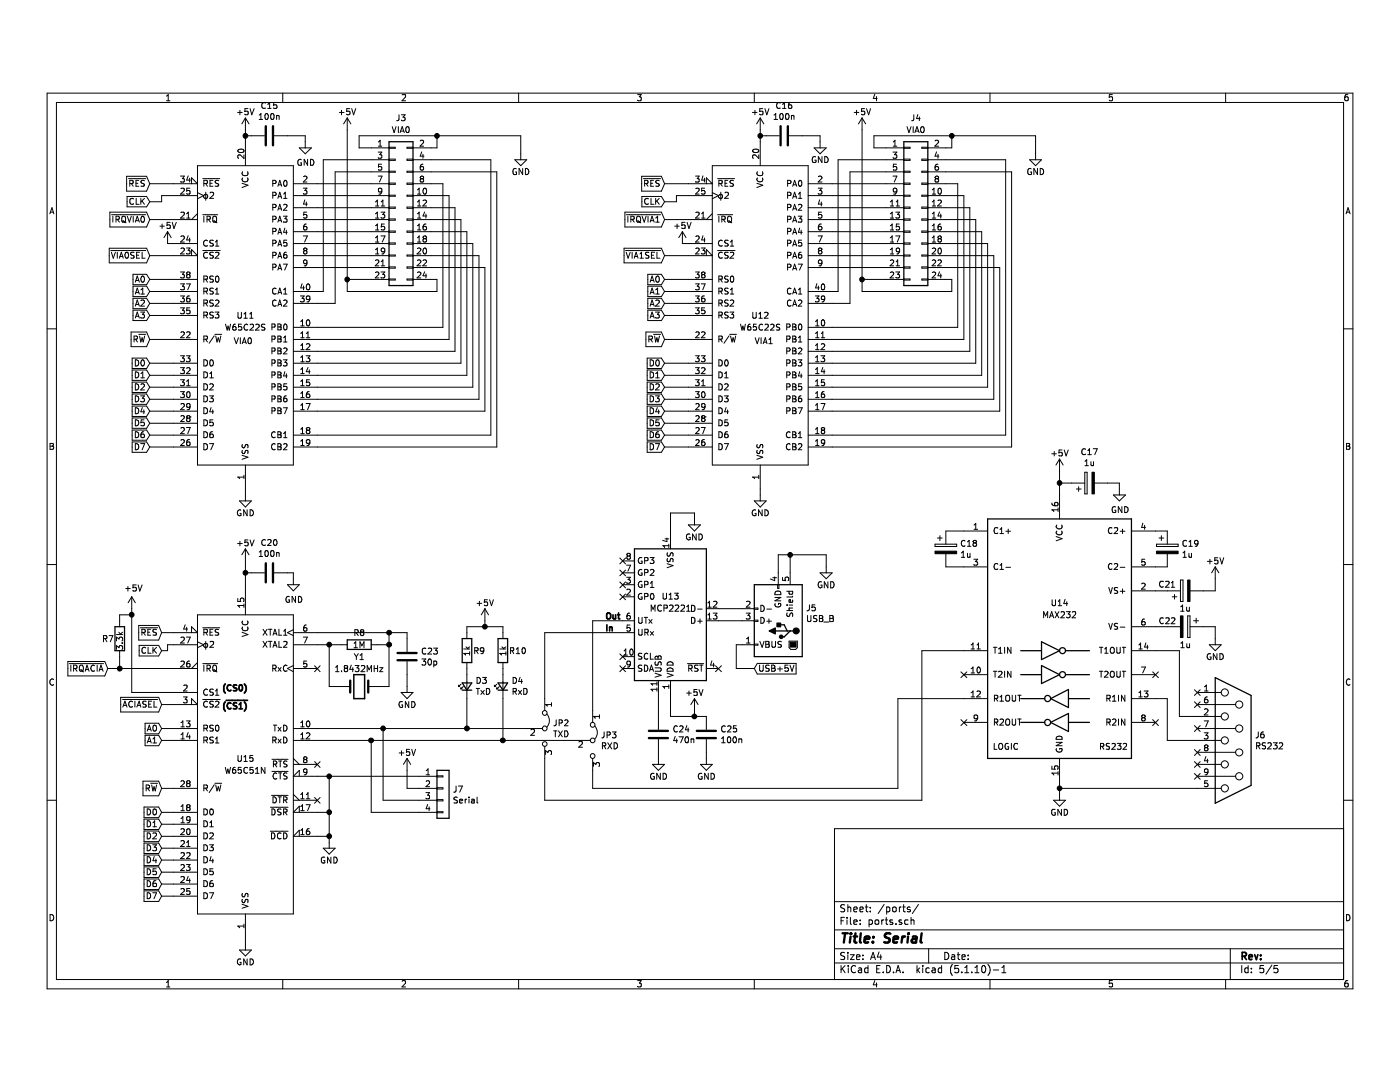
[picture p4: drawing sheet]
EESchema Schematic File Version 4
EELAYER 30 0
EELAYER END
$Descr A4 11693 8268
encoding utf-8
Sheet 5 5
Title "Serial"
Date ""
Rev ""
Comp ""
Comment1 ""
Comment2 ""
Comment3 ""
Comment4 ""
$EndDescr
$Comp
L 65xx:W65C51NxP U15
U 1 1
P 2050 6000
F 0 "U15" H 2050 6050 50  0000 C CNN
F 1 "W65C51N" H 2050 5950 50  0000 C CNN
F 2 "Package_DIP:DIP-28_W15.24mm_Socket_LongPads" H 2050 6150 50  0001 C CNN
F 3 "http://www.westerndesigncenter.com/wdc/documentation/w65c51n.pdf" H 2050 6150 50  0001 C CNN
	1    2050 6000
	1    0    0    -1  
$EndComp
$Comp
L power:GND #PWR?
U 1 1
P 2050 7500
AR Path="/61AAED19" Ref="#PWR?"  Part="1" 
AR Path="/61857D2D/61AAED19" Ref="#PWR?"  Part="1" 
AR Path="/61AA4C7A/61AAED19" Ref="#PWR069"  Part="1" 
F 0 "#PWR069" H 2050 7250 50  0001 C CNN
F 1 "GND" H 2050 7350 50  0000 C CNN
F 2 "" H 2050 7500 50  0001 C CNN
F 3 "" H 2050 7500 50  0001 C CNN
	1    2050 7500
	1    0    0    -1  
$EndComp
Wire Wire Line
	2050 7450 2050 7500
$Comp
L power:+5V #PWR?
U 1 1
P 2050 4300
AR Path="/61AAED20" Ref="#PWR?"  Part="1" 
AR Path="/61857D2D/61AAED20" Ref="#PWR?"  Part="1" 
AR Path="/61AA4C7A/61AAED20" Ref="#PWR055"  Part="1" 
F 0 "#PWR055" H 2050 4150 50  0001 C CNN
F 1 "+5V" H 2050 4450 50  0000 C CNN
F 2 "" H 2050 4300 50  0001 C CNN
F 3 "" H 2050 4300 50  0001 C CNN
	1    2050 4300
	1    0    0    -1  
$EndComp
$Comp
L Device:C C?
U 1 1
P 2250 4400
AR Path="/61AAED26" Ref="C?"  Part="1" 
AR Path="/61857D2D/61AAED26" Ref="C?"  Part="1" 
AR Path="/61AA4C7A/61AAED26" Ref="C20"  Part="1" 
F 0 "C20" V 1998 4400 50  0000 C CNN
F 1 "100n" V 2089 4400 50  0000 C CNN
F 2 "Capacitor_THT:C_Disc_D5.0mm_W2.5mm_P5.00mm" H 2288 4250 50  0001 C CNN
F 3 "~" H 2250 4400 50  0001 C CNN
	1    2250 4400
	0    1    1    0   
$EndComp
$Comp
L power:GND #PWR?
U 1 1
P 2450 4450
AR Path="/61AAED2C" Ref="#PWR?"  Part="1" 
AR Path="/61857D2D/61AAED2C" Ref="#PWR?"  Part="1" 
AR Path="/61AA4C7A/61AAED2C" Ref="#PWR057"  Part="1" 
F 0 "#PWR057" H 2450 4200 50  0001 C CNN
F 1 "GND" H 2455 4277 50  0000 C CNN
F 2 "" H 2450 4450 50  0001 C CNN
F 3 "" H 2450 4450 50  0001 C CNN
	1    2450 4450
	1    0    0    -1  
$EndComp
Wire Wire Line
	2050 4300 2050 4400
Wire Wire Line
	2050 4400 2100 4400
Connection ~ 2050 4400
Wire Wire Line
	2050 4400 2050 4550
Wire Wire Line
	2400 4400 2450 4400
Wire Wire Line
	2450 4400 2450 4450
Text GLabel 1350 6400 0    50   Input ~ 0
D0
Wire Wire Line
	1450 7100 1350 7100
Wire Wire Line
	1450 7000 1350 7000
Wire Wire Line
	1450 6900 1350 6900
Wire Wire Line
	1450 6800 1350 6800
Wire Wire Line
	1450 6700 1350 6700
Wire Wire Line
	1450 6600 1350 6600
Wire Wire Line
	1450 6500 1350 6500
Wire Wire Line
	1450 6400 1350 6400
Text GLabel 1350 7100 0    50   Input ~ 0
D7
Text GLabel 1350 7000 0    50   Input ~ 0
D6
Text GLabel 1350 6900 0    50   Input ~ 0
D5
Text GLabel 1350 6800 0    50   Input ~ 0
D4
Text GLabel 1350 6700 0    50   Input ~ 0
D3
Text GLabel 1350 6600 0    50   Input ~ 0
D2
Text GLabel 1350 6500 0    50   Input ~ 0
D1
Text GLabel 1350 6200 0    50   Input ~ 0
R~W
Wire Wire Line
	1350 6200 1450 6200
Text GLabel 1350 4900 0    50   Input ~ 0
~RES
Wire Wire Line
	1350 4900 1450 4900
Text GLabel 1350 5050 0    50   Input ~ 0
CLK
Text GLabel 900  5200 0    50   Input ~ 0
~IRQACIA
Wire Wire Line
	900  5200 1000 5200
NoConn ~ 2650 6000
NoConn ~ 2650 6300
NoConn ~ 2650 5200
Text GLabel 1350 5700 0    50   Input ~ 0
A0
Text GLabel 1350 5800 0    50   Input ~ 0
A1
Wire Wire Line
	1350 5700 1450 5700
Wire Wire Line
	1350 5800 1450 5800
$Comp
L power:GND #PWR?
U 1 1
P 2750 6650
AR Path="/61AC111C" Ref="#PWR?"  Part="1" 
AR Path="/61857D2D/61AC111C" Ref="#PWR?"  Part="1" 
AR Path="/61AA4C7A/61AC111C" Ref="#PWR068"  Part="1" 
F 0 "#PWR068" H 2750 6400 50  0001 C CNN
F 1 "GND" H 2750 6500 50  0000 C CNN
F 2 "" H 2750 6650 50  0001 C CNN
F 3 "" H 2750 6650 50  0001 C CNN
	1    2750 6650
	1    0    0    -1  
$EndComp
Wire Wire Line
	2650 6400 2750 6400
Wire Wire Line
	2750 6400 2750 6600
Wire Wire Line
	2650 6600 2750 6600
Connection ~ 2750 6600
Wire Wire Line
	2750 6600 2750 6650
Wire Wire Line
	2650 6100 2750 6100
Connection ~ 2750 6400
$Comp
L Device:R R8
U 1 1
P 3000 5000
F 0 "R8" V 2900 5000 50  0000 C CNN
F 1 "1M" V 3000 5000 50  0000 C CNN
F 2 "Resistor_THT:R_Axial_DIN0207_L6.3mm_D2.5mm_P10.16mm_Horizontal" V 2930 5000 50  0001 C CNN
F 3 "~" H 3000 5000 50  0001 C CNN
	1    3000 5000
	0    1    1    0   
$EndComp
$Comp
L Device:Crystal Y1
U 1 1
P 3000 5350
F 0 "Y1" H 3000 5600 50  0000 C CNN
F 1 "1.8432MHz" H 3000 5500 50  0000 C CNN
F 2 "Crystal:Crystal_HC18-U_Vertical" H 3000 5350 50  0001 C CNN
F 3 "~" H 3000 5350 50  0001 C CNN
	1    3000 5350
	1    0    0    -1  
$EndComp
Wire Wire Line
	2750 5350 2850 5350
Wire Wire Line
	2650 5000 2750 5000
Wire Wire Line
	2750 5350 2750 5000
Connection ~ 2750 5000
Wire Wire Line
	2750 5000 2850 5000
Wire Wire Line
	2650 4900 3250 4900
Wire Wire Line
	3150 5350 3250 5350
Wire Wire Line
	3250 5350 3250 5000
Wire Wire Line
	3150 5000 3250 5000
Connection ~ 3250 5000
Wire Wire Line
	3250 5000 3250 4900
Text GLabel 1350 5500 0    50   Input ~ 0
~ACIASEL
Wire Wire Line
	1350 5050 1400 5050
Wire Wire Line
	1400 5050 1400 5000
Wire Wire Line
	1400 5000 1450 5000
$Comp
L power:+5V #PWR?
U 1 1
P 8850 3550
AR Path="/61B567A7" Ref="#PWR?"  Part="1" 
AR Path="/61857D2D/61B567A7" Ref="#PWR?"  Part="1" 
AR Path="/61AA4C7A/61B567A7" Ref="#PWR050"  Part="1" 
F 0 "#PWR050" H 8850 3400 50  0001 C CNN
F 1 "+5V" H 8850 3700 50  0000 C CNN
F 2 "" H 8850 3550 50  0001 C CNN
F 3 "" H 8850 3550 50  0001 C CNN
	1    8850 3550
	1    0    0    -1  
$EndComp
$Comp
L power:GND #PWR?
U 1 1
P 8850 6250
AR Path="/61B573A9" Ref="#PWR?"  Part="1" 
AR Path="/61857D2D/61B573A9" Ref="#PWR?"  Part="1" 
AR Path="/61AA4C7A/61B573A9" Ref="#PWR067"  Part="1" 
F 0 "#PWR067" H 8850 6000 50  0001 C CNN
F 1 "GND" H 8850 6100 50  0000 C CNN
F 2 "" H 8850 6250 50  0001 C CNN
F 3 "" H 8850 6250 50  0001 C CNN
	1    8850 6250
	1    0    0    -1  
$EndComp
$Comp
L Device:CP C17
U 1 1
P 9100 3650
F 0 "C17" V 9355 3650 50  0000 C CNN
F 1 "1u" V 9264 3650 50  0000 C CNN
F 2 "Capacitor_THT:CP_Radial_D5.0mm_P2.00mm" H 9138 3500 50  0001 C CNN
F 3 "~" H 9100 3650 50  0001 C CNN
	1    9100 3650
	0    -1   -1   0   
$EndComp
$Comp
L power:GND #PWR?
U 1 1
P 9350 3700
AR Path="/61B583BF" Ref="#PWR?"  Part="1" 
AR Path="/61857D2D/61B583BF" Ref="#PWR?"  Part="1" 
AR Path="/61AA4C7A/61B583BF" Ref="#PWR051"  Part="1" 
F 0 "#PWR051" H 9350 3450 50  0001 C CNN
F 1 "GND" H 9355 3527 50  0000 C CNN
F 2 "" H 9350 3700 50  0001 C CNN
F 3 "" H 9350 3700 50  0001 C CNN
	1    9350 3700
	1    0    0    -1  
$EndComp
Wire Wire Line
	8850 3550 8850 3650
Wire Wire Line
	8850 3650 8950 3650
Connection ~ 8850 3650
Wire Wire Line
	8850 3650 8850 3750
Wire Wire Line
	9250 3650 9350 3650
Wire Wire Line
	9350 3650 9350 3700
$Comp
L Device:CP C18
U 1 1
P 7900 4200
F 0 "C18" H 8018 4246 50  0000 L CNN
F 1 "1u" H 8018 4155 50  0000 L CNN
F 2 "Capacitor_THT:CP_Radial_D5.0mm_P2.00mm" H 7938 4050 50  0001 C CNN
F 3 "~" H 7900 4200 50  0001 C CNN
	1    7900 4200
	1    0    0    -1  
$EndComp
$Comp
L Device:CP C19
U 1 1
P 9750 4200
F 0 "C19" H 9868 4246 50  0000 L CNN
F 1 "1u" H 9868 4155 50  0000 L CNN
F 2 "Capacitor_THT:CP_Radial_D5.0mm_P2.00mm" H 9788 4050 50  0001 C CNN
F 3 "~" H 9750 4200 50  0001 C CNN
	1    9750 4200
	1    0    0    -1  
$EndComp
Wire Wire Line
	7900 4350 8050 4350
Wire Wire Line
	9650 4050 9750 4050
Wire Wire Line
	9750 4350 9650 4350
$Comp
L Device:CP C22
U 1 1
P 9900 4850
F 0 "C22" V 9850 4700 50  0000 C CNN
F 1 "1u" V 10050 4850 50  0000 C CNN
F 2 "Capacitor_THT:CP_Radial_D5.0mm_P2.00mm" H 9938 4700 50  0001 C CNN
F 3 "~" H 9900 4850 50  0001 C CNN
	1    9900 4850
	0    1    1    0   
$EndComp
$Comp
L Device:CP C21
U 1 1
P 9900 4550
F 0 "C21" V 9950 4700 50  0000 C CNN
F 1 "1u" V 9750 4550 50  0000 C CNN
F 2 "Capacitor_THT:CP_Radial_D5.0mm_P2.00mm" H 9938 4400 50  0001 C CNN
F 3 "~" H 9900 4550 50  0001 C CNN
	1    9900 4550
	0    -1   -1   0   
$EndComp
Wire Wire Line
	9650 4550 9750 4550
Wire Wire Line
	9750 4850 9650 4850
$Comp
L power:GND #PWR?
U 1 1
P 10150 4950
AR Path="/61B68CAA" Ref="#PWR?"  Part="1" 
AR Path="/61857D2D/61B68CAA" Ref="#PWR?"  Part="1" 
AR Path="/61AA4C7A/61B68CAA" Ref="#PWR061"  Part="1" 
F 0 "#PWR061" H 10150 4700 50  0001 C CNN
F 1 "GND" H 10150 4800 50  0000 C CNN
F 2 "" H 10150 4950 50  0001 C CNN
F 3 "" H 10150 4950 50  0001 C CNN
	1    10150 4950
	1    0    0    -1  
$EndComp
Wire Wire Line
	10050 4850 10150 4850
Wire Wire Line
	10150 4850 10150 4950
$Comp
L power:+5V #PWR?
U 1 1
P 10150 4450
AR Path="/61B6A6EA" Ref="#PWR?"  Part="1" 
AR Path="/61857D2D/61B6A6EA" Ref="#PWR?"  Part="1" 
AR Path="/61AA4C7A/61B6A6EA" Ref="#PWR058"  Part="1" 
F 0 "#PWR058" H 10150 4300 50  0001 C CNN
F 1 "+5V" H 10150 4600 50  0000 C CNN
F 2 "" H 10150 4450 50  0001 C CNN
F 3 "" H 10150 4450 50  0001 C CNN
	1    10150 4450
	1    0    0    -1  
$EndComp
Wire Wire Line
	10050 4550 10150 4550
Wire Wire Line
	10150 4550 10150 4450
NoConn ~ 8050 5250
NoConn ~ 9650 5650
NoConn ~ 8050 5650
Wire Wire Line
	7900 4050 8050 4050
$Comp
L Connector:DB9_Female J6
U 1 1
P 10300 5800
F 0 "J6" H 10480 5846 50  0000 L CNN
F 1 "RS232" H 10480 5755 50  0000 L CNN
F 2 "Connector_Dsub:DSUB-9_Female_Horizontal_P2.77x2.84mm_EdgePinOffset7.70mm_Housed_MountingHolesOffset9.12mm" H 10300 5800 50  0001 C CNN
F 3 " ~" H 10300 5800 50  0001 C CNN
	1    10300 5800
	1    0    0    -1  
$EndComp
NoConn ~ 10000 5400
NoConn ~ 10000 5500
NoConn ~ 10000 5700
NoConn ~ 10000 5900
NoConn ~ 10000 6000
NoConn ~ 10000 6100
NoConn ~ 9650 5250
Wire Wire Line
	1350 5500 1450 5500
$Comp
L 65xx:W65C22SxP U11
U 1 1
P 2050 2250
F 0 "U11" H 2050 2250 50  0000 C CNN
F 1 "W65C22S" H 2050 2150 50  0000 C CNN
F 2 "Package_DIP:DIP-40_W15.24mm_Socket_LongPads" H 2050 2400 50  0001 C CNN
F 3 "http://www.westerndesigncenter.com/wdc/documentation/w65c22.pdf" H 2050 2400 50  0001 C CNN
	1    2050 2250
	1    0    0    -1  
$EndComp
$Comp
L Device:C C23
U 1 1
P 3400 5100
F 0 "C23" H 3515 5146 50  0000 L CNN
F 1 "30p" H 3515 5055 50  0000 L CNN
F 2 "Capacitor_THT:C_Disc_D5.0mm_W2.5mm_P5.00mm" H 3438 4950 50  0001 C CNN
F 3 "~" H 3400 5100 50  0001 C CNN
	1    3400 5100
	1    0    0    -1  
$EndComp
$Comp
L power:GND #PWR?
U 1 1
P 3400 5350
AR Path="/614C7A29" Ref="#PWR?"  Part="1" 
AR Path="/61857D2D/614C7A29" Ref="#PWR?"  Part="1" 
AR Path="/61AA4C7A/614C7A29" Ref="#PWR062"  Part="1" 
F 0 "#PWR062" H 3400 5100 50  0001 C CNN
F 1 "GND" H 3400 5200 50  0000 C CNN
F 2 "" H 3400 5350 50  0001 C CNN
F 3 "" H 3400 5350 50  0001 C CNN
	1    3400 5350
	1    0    0    -1  
$EndComp
Wire Wire Line
	3400 5250 3400 5350
$Comp
L power:GND #PWR?
U 1 1
P 2050 3750
AR Path="/614E0DAF" Ref="#PWR?"  Part="1" 
AR Path="/61857D2D/614E0DAF" Ref="#PWR?"  Part="1" 
AR Path="/61AA4C7A/614E0DAF" Ref="#PWR052"  Part="1" 
F 0 "#PWR052" H 2050 3500 50  0001 C CNN
F 1 "GND" H 2050 3600 50  0000 C CNN
F 2 "" H 2050 3750 50  0001 C CNN
F 3 "" H 2050 3750 50  0001 C CNN
	1    2050 3750
	1    0    0    -1  
$EndComp
Wire Wire Line
	2050 3700 2050 3750
$Comp
L power:+5V #PWR?
U 1 1
P 2050 700
AR Path="/614F50AA" Ref="#PWR?"  Part="1" 
AR Path="/61857D2D/614F50AA" Ref="#PWR?"  Part="1" 
AR Path="/61AA4C7A/614F50AA" Ref="#PWR040"  Part="1" 
F 0 "#PWR040" H 2050 550 50  0001 C CNN
F 1 "+5V" H 2050 850 50  0000 C CNN
F 2 "" H 2050 700 50  0001 C CNN
F 3 "" H 2050 700 50  0001 C CNN
	1    2050 700 
	1    0    0    -1  
$EndComp
$Comp
L Device:C C?
U 1 1
P 2250 750
AR Path="/614F53C2" Ref="C?"  Part="1" 
AR Path="/61857D2D/614F53C2" Ref="C?"  Part="1" 
AR Path="/61AA4C7A/614F53C2" Ref="C15"  Part="1" 
F 0 "C15" V 1998 750 50  0000 C CNN
F 1 "100n" V 2089 750 50  0000 C CNN
F 2 "Capacitor_THT:C_Disc_D5.0mm_W2.5mm_P5.00mm" H 2288 600 50  0001 C CNN
F 3 "~" H 2250 750 50  0001 C CNN
	1    2250 750 
	0    1    1    0   
$EndComp
$Comp
L power:GND #PWR?
U 1 1
P 2550 800
AR Path="/614F53CC" Ref="#PWR?"  Part="1" 
AR Path="/61857D2D/614F53CC" Ref="#PWR?"  Part="1" 
AR Path="/61AA4C7A/614F53CC" Ref="#PWR044"  Part="1" 
F 0 "#PWR044" H 2550 550 50  0001 C CNN
F 1 "GND" H 2555 627 50  0000 C CNN
F 2 "" H 2550 800 50  0001 C CNN
F 3 "" H 2550 800 50  0001 C CNN
	1    2550 800 
	1    0    0    -1  
$EndComp
Wire Wire Line
	2050 700  2050 750 
Wire Wire Line
	2400 750  2550 750 
Wire Wire Line
	2550 750  2550 800 
Wire Wire Line
	2050 750  2100 750 
Connection ~ 2050 750 
Wire Wire Line
	2050 750  2050 800 
Text GLabel 1250 1150 0    50   Input ~ 0
~RES
Text GLabel 1250 1300 0    50   Input ~ 0
CLK
Text GLabel 1250 1450 0    50   Input ~ 0
~IRQVIA0
Text GLabel 1250 1750 0    50   Input ~ 0
~VIA0SEL
Wire Wire Line
	1250 1150 1450 1150
Wire Wire Line
	1250 1450 1450 1450
$Comp
L power:+5V #PWR?
U 1 1
P 1400 1650
AR Path="/6157E6C2" Ref="#PWR?"  Part="1" 
AR Path="/61857D2D/6157E6C2" Ref="#PWR?"  Part="1" 
AR Path="/61AA4C7A/6157E6C2" Ref="#PWR048"  Part="1" 
F 0 "#PWR048" H 1400 1500 50  0001 C CNN
F 1 "+5V" H 1400 1800 50  0000 C CNN
F 2 "" H 1400 1650 50  0001 C CNN
F 3 "" H 1400 1650 50  0001 C CNN
	1    1400 1650
	1    0    0    -1  
$EndComp
Wire Wire Line
	1400 1650 1450 1650
Wire Wire Line
	1250 1750 1450 1750
Text GLabel 1250 1950 0    50   Input ~ 0
A0
Text GLabel 1250 2050 0    50   Input ~ 0
A1
Text GLabel 1250 2150 0    50   Input ~ 0
A2
Text GLabel 1250 2250 0    50   Input ~ 0
A3
Wire Wire Line
	1250 1950 1450 1950
Wire Wire Line
	1250 2050 1450 2050
Wire Wire Line
	1250 2150 1450 2150
Wire Wire Line
	1250 2250 1450 2250
Text GLabel 1250 2450 0    50   Input ~ 0
R~W
Wire Wire Line
	1250 2450 1450 2450
Text GLabel 1250 2650 0    50   Input ~ 0
D0
Text GLabel 1250 2750 0    50   Input ~ 0
D1
Text GLabel 1250 2850 0    50   Input ~ 0
D2
Text GLabel 1250 2950 0    50   Input ~ 0
D3
Text GLabel 1250 3050 0    50   Input ~ 0
D4
Text GLabel 1250 3150 0    50   Input ~ 0
D5
Text GLabel 1250 3250 0    50   Input ~ 0
D6
Text GLabel 1250 3350 0    50   Input ~ 0
D7
Wire Wire Line
	1250 2650 1450 2650
Wire Wire Line
	1250 2750 1450 2750
Wire Wire Line
	1250 2850 1450 2850
Wire Wire Line
	1250 2950 1450 2950
Wire Wire Line
	1250 3050 1450 3050
Wire Wire Line
	1250 3150 1450 3150
Wire Wire Line
	1250 3250 1450 3250
Wire Wire Line
	1250 3350 1450 3350
Wire Wire Line
	1250 1300 1350 1300
Wire Wire Line
	1350 1300 1350 1250
Wire Wire Line
	1350 1250 1450 1250
$Comp
L power:GND #PWR?
U 1 1
P 6350 3750
AR Path="/6162A616" Ref="#PWR?"  Part="1" 
AR Path="/61857D2D/6162A616" Ref="#PWR?"  Part="1" 
AR Path="/61AA4C7A/6162A616" Ref="#PWR053"  Part="1" 
F 0 "#PWR053" H 6350 3500 50  0001 C CNN
F 1 "GND" H 6350 3600 50  0000 C CNN
F 2 "" H 6350 3750 50  0001 C CNN
F 3 "" H 6350 3750 50  0001 C CNN
	1    6350 3750
	1    0    0    -1  
$EndComp
Wire Wire Line
	6350 3700 6350 3750
$Comp
L power:+5V #PWR?
U 1 1
P 6350 700
AR Path="/6162A621" Ref="#PWR?"  Part="1" 
AR Path="/61857D2D/6162A621" Ref="#PWR?"  Part="1" 
AR Path="/61AA4C7A/6162A621" Ref="#PWR042"  Part="1" 
F 0 "#PWR042" H 6350 550 50  0001 C CNN
F 1 "+5V" H 6350 850 50  0000 C CNN
F 2 "" H 6350 700 50  0001 C CNN
F 3 "" H 6350 700 50  0001 C CNN
	1    6350 700 
	1    0    0    -1  
$EndComp
$Comp
L Device:C C?
U 1 1
P 6550 750
AR Path="/6162A62B" Ref="C?"  Part="1" 
AR Path="/61857D2D/6162A62B" Ref="C?"  Part="1" 
AR Path="/61AA4C7A/6162A62B" Ref="C16"  Part="1" 
F 0 "C16" V 6298 750 50  0000 C CNN
F 1 "100n" V 6389 750 50  0000 C CNN
F 2 "Capacitor_THT:C_Disc_D5.0mm_W2.5mm_P5.00mm" H 6588 600 50  0001 C CNN
F 3 "~" H 6550 750 50  0001 C CNN
	1    6550 750 
	0    1    1    0   
$EndComp
$Comp
L power:GND #PWR?
U 1 1
P 6850 800
AR Path="/6162A635" Ref="#PWR?"  Part="1" 
AR Path="/61857D2D/6162A635" Ref="#PWR?"  Part="1" 
AR Path="/61AA4C7A/6162A635" Ref="#PWR045"  Part="1" 
F 0 "#PWR045" H 6850 550 50  0001 C CNN
F 1 "GND" H 6850 650 50  0000 C CNN
F 2 "" H 6850 800 50  0001 C CNN
F 3 "" H 6850 800 50  0001 C CNN
	1    6850 800 
	1    0    0    -1  
$EndComp
Wire Wire Line
	6350 700  6350 750 
Wire Wire Line
	6350 750  6400 750 
Connection ~ 6350 750 
Wire Wire Line
	6350 750  6350 800 
Text GLabel 5550 1150 0    50   Input ~ 0
~RES
Text GLabel 5550 1300 0    50   Input ~ 0
CLK
Text GLabel 5550 1450 0    50   Input ~ 0
~IRQVIA1
Text GLabel 5550 1750 0    50   Input ~ 0
~VIA1SEL
Wire Wire Line
	5550 1150 5750 1150
Wire Wire Line
	5550 1450 5750 1450
$Comp
L power:+5V #PWR?
U 1 1
P 5700 1650
AR Path="/6162A65E" Ref="#PWR?"  Part="1" 
AR Path="/61857D2D/6162A65E" Ref="#PWR?"  Part="1" 
AR Path="/61AA4C7A/6162A65E" Ref="#PWR049"  Part="1" 
F 0 "#PWR049" H 5700 1500 50  0001 C CNN
F 1 "+5V" H 5700 1800 50  0000 C CNN
F 2 "" H 5700 1650 50  0001 C CNN
F 3 "" H 5700 1650 50  0001 C CNN
	1    5700 1650
	1    0    0    -1  
$EndComp
Wire Wire Line
	5700 1650 5750 1650
Wire Wire Line
	5550 1750 5750 1750
Text GLabel 5550 1950 0    50   Input ~ 0
A0
Text GLabel 5550 2050 0    50   Input ~ 0
A1
Text GLabel 5550 2150 0    50   Input ~ 0
A2
Text GLabel 5550 2250 0    50   Input ~ 0
A3
Wire Wire Line
	5550 1950 5750 1950
Wire Wire Line
	5550 2050 5750 2050
Wire Wire Line
	5550 2150 5750 2150
Wire Wire Line
	5550 2250 5750 2250
Text GLabel 5550 2450 0    50   Input ~ 0
R~W
Wire Wire Line
	5550 2450 5750 2450
Text GLabel 5550 2650 0    50   Input ~ 0
D0
Text GLabel 5550 2750 0    50   Input ~ 0
D1
Text GLabel 5550 2850 0    50   Input ~ 0
D2
Text GLabel 5550 2950 0    50   Input ~ 0
D3
Text GLabel 5550 3050 0    50   Input ~ 0
D4
Text GLabel 5550 3150 0    50   Input ~ 0
D5
Text GLabel 5550 3250 0    50   Input ~ 0
D6
Text GLabel 5550 3350 0    50   Input ~ 0
D7
Wire Wire Line
	5550 2650 5750 2650
Wire Wire Line
	5550 2750 5750 2750
Wire Wire Line
	5550 2850 5750 2850
Wire Wire Line
	5550 2950 5750 2950
Wire Wire Line
	5550 3050 5750 3050
Wire Wire Line
	5550 3150 5750 3150
Wire Wire Line
	5550 3250 5750 3250
Wire Wire Line
	5550 3350 5750 3350
Wire Wire Line
	5550 1300 5650 1300
Wire Wire Line
	5650 1300 5650 1250
Wire Wire Line
	5650 1250 5750 1250
Wire Wire Line
	2650 2050 2700 2050
Wire Wire Line
	2650 2150 2800 2150
$Comp
L power:+5V #PWR?
U 1 1
P 2900 700
AR Path="/615543DD" Ref="#PWR?"  Part="1" 
AR Path="/61857D2D/615543DD" Ref="#PWR?"  Part="1" 
AR Path="/61AA4C7A/615543DD" Ref="#PWR041"  Part="1" 
F 0 "#PWR041" H 2900 550 50  0001 C CNN
F 1 "+5V" H 2900 850 50  0000 C CNN
F 2 "" H 2900 700 50  0001 C CNN
F 3 "" H 2900 700 50  0001 C CNN
	1    2900 700 
	1    0    0    -1  
$EndComp
$Comp
L power:GND #PWR?
U 1 1
P 4350 900
AR Path="/615780D1" Ref="#PWR?"  Part="1" 
AR Path="/61857D2D/615780D1" Ref="#PWR?"  Part="1" 
AR Path="/61AA4C7A/615780D1" Ref="#PWR046"  Part="1" 
F 0 "#PWR046" H 4350 650 50  0001 C CNN
F 1 "GND" H 4350 750 50  0000 C CNN
F 2 "" H 4350 900 50  0001 C CNN
F 3 "" H 4350 900 50  0001 C CNN
	1    4350 900 
	1    0    0    -1  
$EndComp
Wire Wire Line
	3100 850  3000 850 
Wire Wire Line
	2900 1950 3100 1950
Text Notes 1950 2500 0    50   ~ 0
VIA0
Text Notes 6300 2500 0    50   ~ 0
VIA1
$Comp
L Device:R R?
U 1 1
P 4200 5050
AR Path="/61821EFC" Ref="R?"  Part="1" 
AR Path="/6187B23D/61821EFC" Ref="R?"  Part="1" 
AR Path="/61AA4C7A/61821EFC" Ref="R10"  Part="1" 
F 0 "R10" H 4250 5050 50  0000 L CNN
F 1 "1k" V 4200 5000 50  0000 L CNN
F 2 "Resistor_THT:R_Axial_DIN0207_L6.3mm_D2.5mm_P10.16mm_Horizontal" V 4130 5050 50  0001 C CNN
F 3 "~" H 4200 5050 50  0001 C CNN
	1    4200 5050
	1    0    0    -1  
$EndComp
$Comp
L Device:LED_Small D4
U 1 1
P 4200 5350
F 0 "D4" V 4246 5280 50  0000 R CNN
F 1 "RxD" V 4155 5280 50  0000 R CNN
F 2 "LED_THT:LED_D5.0mm" V 4200 5350 50  0001 C CNN
F 3 "~" V 4200 5350 50  0001 C CNN
	1    4200 5350
	0    -1   -1   0   
$EndComp
$Comp
L Device:LED_Small D3
U 1 1
P 3900 5350
F 0 "D3" V 3946 5280 50  0000 R CNN
F 1 "TxD" V 3855 5280 50  0000 R CNN
F 2 "LED_THT:LED_D5.0mm" V 3900 5350 50  0001 C CNN
F 3 "~" V 3900 5350 50  0001 C CNN
	1    3900 5350
	0    -1   -1   0   
$EndComp
$Comp
L Interface_UART:MAX232 U14
U 1 1
P 8850 4950
F 0 "U14" H 8850 5250 50  0000 C CNN
F 1 "MAX232" H 8850 5150 50  0000 C CNN
F 2 "Package_DIP:DIP-16_W7.62mm_Socket_LongPads" H 8900 3900 50  0001 L CNN
F 3 "http://www.ti.com/lit/ds/symlink/max232.pdf" H 8850 5050 50  0001 C CNN
	1    8850 4950
	1    0    0    -1  
$EndComp
Wire Wire Line
	8850 6150 8850 6200
Wire Wire Line
	8850 6200 10000 6200
Connection ~ 8850 6200
Wire Wire Line
	8850 6200 8850 6250
Wire Wire Line
	9650 5450 9750 5450
Wire Wire Line
	9750 5450 9750 5800
Wire Wire Line
	9750 5800 10000 5800
Wire Wire Line
	9650 5050 9850 5050
Wire Wire Line
	9850 5050 9850 5600
Wire Wire Line
	9850 5600 10000 5600
Wire Wire Line
	3250 4900 3400 4900
Wire Wire Line
	3400 4900 3400 4950
Connection ~ 3250 4900
$Comp
L Device:R R?
U 1 1
P 3900 5050
AR Path="/61A118D5" Ref="R?"  Part="1" 
AR Path="/6187B23D/61A118D5" Ref="R?"  Part="1" 
AR Path="/61AA4C7A/61A118D5" Ref="R9"  Part="1" 
F 0 "R9" H 3950 5050 50  0000 L CNN
F 1 "1k" V 3900 5000 50  0000 L CNN
F 2 "Resistor_THT:R_Axial_DIN0207_L6.3mm_D2.5mm_P10.16mm_Horizontal" V 3830 5050 50  0001 C CNN
F 3 "~" H 3900 5050 50  0001 C CNN
	1    3900 5050
	1    0    0    -1  
$EndComp
$Comp
L power:+5V #PWR?
U 1 1
P 4050 4800
AR Path="/61A50DE1" Ref="#PWR?"  Part="1" 
AR Path="/61857D2D/61A50DE1" Ref="#PWR?"  Part="1" 
AR Path="/61AA4C7A/61A50DE1" Ref="#PWR060"  Part="1" 
F 0 "#PWR060" H 4050 4650 50  0001 C CNN
F 1 "+5V" H 4050 4950 50  0000 C CNN
F 2 "" H 4050 4800 50  0001 C CNN
F 3 "" H 4050 4800 50  0001 C CNN
	1    4050 4800
	1    0    0    -1  
$EndComp
Wire Wire Line
	3900 5200 3900 5250
Wire Wire Line
	4200 5200 4200 5250
$Comp
L 65xx:W65C22SxP U12
U 1 1
P 6350 2250
F 0 "U12" H 6350 2250 50  0000 C CNN
F 1 "W65C22S" H 6350 2150 50  0000 C CNN
F 2 "Package_DIP:DIP-40_W15.24mm_Socket_LongPads" H 6350 2400 50  0001 C CNN
F 3 "http://www.westerndesigncenter.com/wdc/documentation/w65c22.pdf" H 6350 2400 50  0001 C CNN
	1    6350 2250
	1    0    0    -1  
$EndComp
Wire Wire Line
	6700 750  6850 750 
Wire Wire Line
	6850 750  6850 800 
Wire Wire Line
	3000 850  3000 750 
Wire Wire Line
	3650 750  3650 850 
Wire Wire Line
	2650 2350 3700 2350
Wire Wire Line
	3700 2350 3700 1150
Wire Wire Line
	3750 1250 3750 2450
Wire Wire Line
	3750 2450 2650 2450
Wire Wire Line
	2650 2550 3800 2550
Wire Wire Line
	3800 2550 3800 1350
Wire Wire Line
	3850 1450 3850 2650
Wire Wire Line
	3850 2650 2650 2650
Wire Wire Line
	2650 2750 3900 2750
Wire Wire Line
	3900 2750 3900 1550
Wire Wire Line
	3950 1650 3950 2850
Wire Wire Line
	3950 2850 2650 2850
Wire Wire Line
	2650 2950 4000 2950
Wire Wire Line
	4000 2950 4000 1750
Wire Wire Line
	4050 1850 4050 3050
Wire Wire Line
	4050 3050 2650 3050
Wire Wire Line
	2650 3250 4100 3250
Wire Wire Line
	4150 3350 2650 3350
Wire Wire Line
	2900 1950 2900 2050
Wire Wire Line
	3650 2050 3650 1950
$Comp
L power:+5V #PWR?
U 1 1
P 7200 700
AR Path="/61F7EE4D" Ref="#PWR?"  Part="1" 
AR Path="/61857D2D/61F7EE4D" Ref="#PWR?"  Part="1" 
AR Path="/61AA4C7A/61F7EE4D" Ref="#PWR043"  Part="1" 
F 0 "#PWR043" H 7200 550 50  0001 C CNN
F 1 "+5V" H 7200 850 50  0000 C CNN
F 2 "" H 7200 700 50  0001 C CNN
F 3 "" H 7200 700 50  0001 C CNN
	1    7200 700 
	1    0    0    -1  
$EndComp
Wire Wire Line
	7200 1950 7400 1950
Wire Wire Line
	6950 1850 7400 1850
Wire Wire Line
	6950 1750 7400 1750
Wire Wire Line
	6950 1650 7400 1650
Wire Wire Line
	6950 1550 7400 1550
Wire Wire Line
	6950 1450 7400 1450
Wire Wire Line
	6950 1350 7400 1350
Wire Wire Line
	6950 1250 7400 1250
Wire Wire Line
	6950 1150 7400 1150
$Comp
L Connector_Generic:Conn_02x12_Odd_Even J4
U 1 1
P 7600 1350
F 0 "J4" H 7650 2100 50  0000 C CNN
F 1 "VIA0" H 7650 2000 50  0000 C CNN
F 2 "Connector_PinSocket_2.54mm:PinSocket_2x12_P2.54mm_Vertical" H 7600 1350 50  0001 C CNN
F 3 "~" H 7600 1350 50  0001 C CNN
	1    7600 1350
	1    0    0    -1  
$EndComp
Wire Wire Line
	6950 2350 8000 2350
Wire Wire Line
	8000 2350 8000 1150
Wire Wire Line
	8000 1150 7900 1150
Wire Wire Line
	7900 1250 8050 1250
Wire Wire Line
	8050 1250 8050 2450
Wire Wire Line
	8050 2450 6950 2450
Wire Wire Line
	6950 2550 8100 2550
Wire Wire Line
	8100 2550 8100 1350
Wire Wire Line
	8100 1350 7900 1350
Wire Wire Line
	7900 1450 8150 1450
Wire Wire Line
	8150 1450 8150 2650
Wire Wire Line
	8150 2650 6950 2650
Wire Wire Line
	6950 2750 8200 2750
Wire Wire Line
	8200 2750 8200 1550
Wire Wire Line
	8200 1550 7900 1550
Wire Wire Line
	7900 1650 8250 1650
Wire Wire Line
	8250 1650 8250 2850
Wire Wire Line
	8250 2850 6950 2850
Wire Wire Line
	6950 2950 8300 2950
Wire Wire Line
	8300 2950 8300 1750
Wire Wire Line
	8300 1750 7900 1750
Wire Wire Line
	7900 1850 8350 1850
Wire Wire Line
	8350 1850 8350 3050
Wire Wire Line
	8350 3050 6950 3050
Wire Wire Line
	6950 3250 8400 3250
Wire Wire Line
	8450 3350 6950 3350
Wire Wire Line
	7200 1950 7200 2050
Wire Wire Line
	7200 2050 7950 2050
Wire Wire Line
	7950 2050 7950 1950
Wire Wire Line
	7950 1950 7900 1950
Text Notes 1850 5400 0    50   ~ 10
(CS0)
Text Notes 1850 5550 0    50   ~ 10
(~CS1)
$Comp
L Interface_USB:MCP2221AxP U13
U 1 1
P 5600 4700
F 0 "U13" H 5600 4600 50  0000 C CNN
F 1 "MCP2221" H 5600 4700 50  0000 C CNN
F 2 "Package_DIP:DIP-14_W7.62mm_Socket_LongPads" H 5600 5700 50  0001 C CNN
F 3 "http://ww1.microchip.com/downloads/en/DeviceDoc/20005565B.pdf" H 5600 5400 50  0001 C CNN
	1    5600 4700
	-1   0    0    1   
$EndComp
$Comp
L Connector:USB_B J5
U 1 1
P 6500 4800
F 0 "J5" H 6270 4697 50  0000 R CNN
F 1 "USB_B" H 6270 4788 50  0000 R CNN
F 2 "Connector_USB:USB_B_Lumberg_2411_02_Horizontal" H 6650 4750 50  0001 C CNN
F 3 " ~" H 6650 4750 50  0001 C CNN
	1    6500 4800
	-1   0    0    1   
$EndComp
Wire Wire Line
	6000 4700 6200 4700
Wire Wire Line
	6000 4800 6200 4800
Text GLabel 6300 5200 2    50   Input ~ 0
USB+5V
Wire Wire Line
	6300 5200 6150 5200
Wire Wire Line
	6150 5200 6150 5000
Wire Wire Line
	6150 5000 6200 5000
$Comp
L power:GND #PWR?
U 1 1
P 6900 4350
AR Path="/61655379" Ref="#PWR?"  Part="1" 
AR Path="/61857D2D/61655379" Ref="#PWR?"  Part="1" 
AR Path="/61AA4C7A/61655379" Ref="#PWR056"  Part="1" 
F 0 "#PWR056" H 6900 4100 50  0001 C CNN
F 1 "GND" H 6900 4200 50  0000 C CNN
F 2 "" H 6900 4350 50  0001 C CNN
F 3 "" H 6900 4350 50  0001 C CNN
	1    6900 4350
	1    0    0    -1  
$EndComp
Wire Wire Line
	6500 4400 6500 4250
Wire Wire Line
	6500 4250 6600 4250
Wire Wire Line
	6900 4250 6900 4350
Wire Wire Line
	6600 4400 6600 4250
Connection ~ 6600 4250
Wire Wire Line
	6600 4250 6900 4250
NoConn ~ 5200 4300
NoConn ~ 5200 4400
NoConn ~ 5200 4500
NoConn ~ 5200 4600
$Comp
L power:GND #PWR?
U 1 1
P 5800 3950
AR Path="/61717494" Ref="#PWR?"  Part="1" 
AR Path="/61857D2D/61717494" Ref="#PWR?"  Part="1" 
AR Path="/61AA4C7A/61717494" Ref="#PWR054"  Part="1" 
F 0 "#PWR054" H 5800 3700 50  0001 C CNN
F 1 "GND" H 5800 3800 50  0000 C CNN
F 2 "" H 5800 3950 50  0001 C CNN
F 3 "" H 5800 3950 50  0001 C CNN
	1    5800 3950
	1    0    0    -1  
$EndComp
Wire Wire Line
	5600 4100 5600 3900
Wire Wire Line
	5600 3900 5800 3900
Wire Wire Line
	5800 3900 5800 3950
$Comp
L power:+5V #PWR?
U 1 1
P 5800 5550
AR Path="/6173143C" Ref="#PWR?"  Part="1" 
AR Path="/61857D2D/6173143C" Ref="#PWR?"  Part="1" 
AR Path="/61AA4C7A/6173143C" Ref="#PWR063"  Part="1" 
F 0 "#PWR063" H 5800 5400 50  0001 C CNN
F 1 "+5V" H 5800 5700 50  0000 C CNN
F 2 "" H 5800 5550 50  0001 C CNN
F 3 "" H 5800 5550 50  0001 C CNN
	1    5800 5550
	1    0    0    -1  
$EndComp
Wire Wire Line
	5600 5400 5600 5600
Wire Wire Line
	5600 5600 5800 5600
Wire Wire Line
	5800 5600 5800 5550
NoConn ~ 5200 5100
NoConn ~ 5200 5200
$Comp
L Device:C C24
U 1 1
P 5500 5750
F 0 "C24" H 5615 5796 50  0000 L CNN
F 1 "470n" H 5615 5705 50  0000 L CNN
F 2 "Capacitor_THT:C_Disc_D5.0mm_W2.5mm_P5.00mm" H 5538 5600 50  0001 C CNN
F 3 "~" H 5500 5750 50  0001 C CNN
	1    5500 5750
	1    0    0    -1  
$EndComp
$Comp
L power:GND #PWR?
U 1 1
P 5500 5950
AR Path="/617825DC" Ref="#PWR?"  Part="1" 
AR Path="/61857D2D/617825DC" Ref="#PWR?"  Part="1" 
AR Path="/61AA4C7A/617825DC" Ref="#PWR064"  Part="1" 
F 0 "#PWR064" H 5500 5700 50  0001 C CNN
F 1 "GND" H 5500 5800 50  0000 C CNN
F 2 "" H 5500 5950 50  0001 C CNN
F 3 "" H 5500 5950 50  0001 C CNN
	1    5500 5950
	1    0    0    -1  
$EndComp
Wire Wire Line
	5500 5400 5500 5600
Wire Wire Line
	5500 5900 5500 5950
$Comp
L Jumper:Jumper_3_Bridged12 JP3
U 1 1
P 4950 5800
F 0 "JP3" V 4904 5866 50  0000 L CNN
F 1 "RXD" V 4995 5866 50  0000 L CNN
F 2 "Connector_PinHeader_2.54mm:PinHeader_1x03_P2.54mm_Vertical" H 4950 5800 50  0001 C CNN
F 3 "~" H 4950 5800 50  0001 C CNN
	1    4950 5800
	0    1    1    0   
$EndComp
Text Notes 5050 4900 0    50   ~ 10
In
Text Notes 5050 4800 0    50   ~ 10
Out
Wire Wire Line
	3900 4900 3900 4850
Wire Wire Line
	3900 4850 4050 4850
Wire Wire Line
	4050 4850 4050 4800
Wire Wire Line
	4050 4850 4200 4850
Wire Wire Line
	4200 4850 4200 4900
Connection ~ 4050 4850
Wire Wire Line
	2650 5700 3200 5700
Wire Wire Line
	3900 5700 3900 5450
Wire Wire Line
	2650 5800 3100 5800
Wire Wire Line
	4200 5800 4200 5450
$Comp
L Jumper:Jumper_3_Bridged12 JP2
U 1 1
P 4550 5700
F 0 "JP2" V 4504 5766 50  0000 L CNN
F 1 "TXD" V 4595 5766 50  0000 L CNN
F 2 "Connector_PinHeader_2.54mm:PinHeader_1x03_P2.54mm_Vertical" H 4550 5700 50  0001 C CNN
F 3 "~" H 4550 5700 50  0001 C CNN
	1    4550 5700
	0    1    1    0   
$EndComp
Wire Wire Line
	3900 5700 4400 5700
Connection ~ 3900 5700
Wire Wire Line
	4550 5450 4550 4900
Wire Wire Line
	4550 4900 5200 4900
Wire Wire Line
	4200 5800 4800 5800
Connection ~ 4200 5800
Wire Wire Line
	4950 5550 4950 4800
Wire Wire Line
	4950 4800 5200 4800
Wire Wire Line
	4950 6050 4950 6200
Wire Wire Line
	4950 6200 7500 6200
Wire Wire Line
	7500 6200 7500 5450
Wire Wire Line
	7500 5450 8050 5450
Wire Wire Line
	4550 5950 4550 6300
Wire Wire Line
	4550 6300 7700 6300
Wire Wire Line
	7700 6300 7700 5050
Wire Wire Line
	7700 5050 8050 5050
Wire Wire Line
	3200 6300 3200 5700
Connection ~ 3200 5700
Wire Wire Line
	3200 5700 3900 5700
Wire Wire Line
	3100 6400 3100 5800
Connection ~ 3100 5800
Wire Wire Line
	3100 5800 4200 5800
NoConn ~ 6000 5200
Wire Wire Line
	2750 6100 2750 6400
$Comp
L power:+5V #PWR?
U 1 1
P 3400 6050
AR Path="/615A0913" Ref="#PWR?"  Part="1" 
AR Path="/61857D2D/615A0913" Ref="#PWR?"  Part="1" 
AR Path="/61AA4C7A/615A0913" Ref="#PWR066"  Part="1" 
F 0 "#PWR066" H 3400 5900 50  0001 C CNN
F 1 "+5V" H 3400 6200 50  0000 C CNN
F 2 "" H 3400 6050 50  0001 C CNN
F 3 "" H 3400 6050 50  0001 C CNN
	1    3400 6050
	1    0    0    -1  
$EndComp
Wire Wire Line
	3500 6400 3100 6400
Wire Wire Line
	3500 6300 3200 6300
$Comp
L Connector_Generic:Conn_01x04 J7
U 1 1
P 3700 6200
F 0 "J7" H 3780 6192 50  0000 L CNN
F 1 "Serial" H 3780 6101 50  0000 L CNN
F 2 "Connector_PinSocket_2.54mm:PinSocket_1x04_P2.54mm_Vertical" H 3700 6200 50  0001 C CNN
F 3 "~" H 3700 6200 50  0001 C CNN
	1    3700 6200
	1    0    0    -1  
$EndComp
Wire Wire Line
	2750 6100 3500 6100
Connection ~ 2750 6100
Wire Wire Line
	3400 6050 3400 6200
Wire Wire Line
	3400 6200 3500 6200
$Comp
L Device:C C25
U 1 1
P 5900 5750
F 0 "C25" H 6015 5796 50  0000 L CNN
F 1 "100n" H 6015 5705 50  0000 L CNN
F 2 "Capacitor_THT:C_Disc_D5.0mm_W2.5mm_P5.00mm" H 5938 5600 50  0001 C CNN
F 3 "~" H 5900 5750 50  0001 C CNN
	1    5900 5750
	1    0    0    -1  
$EndComp
$Comp
L power:GND #PWR?
U 1 1
P 5900 5950
AR Path="/61577474" Ref="#PWR?"  Part="1" 
AR Path="/61857D2D/61577474" Ref="#PWR?"  Part="1" 
AR Path="/61AA4C7A/61577474" Ref="#PWR065"  Part="1" 
F 0 "#PWR065" H 5900 5700 50  0001 C CNN
F 1 "GND" H 5900 5800 50  0000 C CNN
F 2 "" H 5900 5950 50  0001 C CNN
F 3 "" H 5900 5950 50  0001 C CNN
	1    5900 5950
	1    0    0    -1  
$EndComp
Wire Wire Line
	5900 5900 5900 5950
Wire Wire Line
	5800 5600 5900 5600
Connection ~ 5800 5600
Wire Wire Line
	3650 1950 3600 1950
Wire Wire Line
	2900 2050 3650 2050
Wire Wire Line
	3600 1850 4050 1850
Wire Wire Line
	4000 1750 3600 1750
Wire Wire Line
	3600 1650 3950 1650
Wire Wire Line
	3900 1550 3600 1550
Wire Wire Line
	3600 1450 3850 1450
Wire Wire Line
	3800 1350 3600 1350
Wire Wire Line
	3600 1250 3750 1250
Wire Wire Line
	3700 1150 3600 1150
Wire Wire Line
	3650 850  3600 850 
Wire Wire Line
	3000 750  3650 750 
$Comp
L Connector_Generic:Conn_02x12_Odd_Even J3
U 1 1
P 3300 1350
F 0 "J3" H 3350 2100 50  0000 C CNN
F 1 "VIA0" H 3350 2000 50  0000 C CNN
F 2 "Connector_PinSocket_2.54mm:PinSocket_2x12_P2.54mm_Vertical" H 3300 1350 50  0001 C CNN
F 3 "~" H 3300 1350 50  0001 C CNN
	1    3300 1350
	1    0    0    -1  
$EndComp
Wire Wire Line
	2650 1150 3100 1150
Wire Wire Line
	2650 1250 3100 1250
Wire Wire Line
	2650 1350 3100 1350
Wire Wire Line
	2650 1450 3100 1450
Wire Wire Line
	2650 1550 3100 1550
Wire Wire Line
	2650 1650 3100 1650
Wire Wire Line
	2650 1750 3100 1750
Wire Wire Line
	2650 1850 3100 1850
Wire Wire Line
	2700 950  3100 950 
Wire Wire Line
	2700 950  2700 2050
Wire Wire Line
	2800 1050 3100 1050
Wire Wire Line
	2800 1050 2800 2150
Wire Wire Line
	4100 3250 4100 950 
Wire Wire Line
	4100 950  3600 950 
Wire Wire Line
	3600 1050 4150 1050
Wire Wire Line
	4150 1050 4150 3350
Wire Wire Line
	2900 700  2900 1950
Connection ~ 2900 1950
Connection ~ 3650 750 
Wire Wire Line
	4350 750  4350 900 
Wire Wire Line
	3650 750  4350 750 
Wire Wire Line
	7900 1050 8450 1050
Wire Wire Line
	8450 1050 8450 3350
Wire Wire Line
	8400 950  7900 950 
Wire Wire Line
	8400 950  8400 3250
Wire Wire Line
	7200 1950 7200 700 
Connection ~ 7200 1950
Wire Wire Line
	6950 2050 7000 2050
Wire Wire Line
	6950 2150 7100 2150
Wire Wire Line
	7000 950  7000 2050
Wire Wire Line
	7100 1050 7100 2150
Wire Wire Line
	7000 950  7400 950 
Wire Wire Line
	7100 1050 7400 1050
Wire Wire Line
	7300 850  7300 750 
Wire Wire Line
	7950 750  7950 850 
Wire Wire Line
	7300 750  7950 750 
Connection ~ 7950 750 
Wire Wire Line
	8650 750  8650 900 
Wire Wire Line
	7950 750  8650 750 
Wire Wire Line
	7300 850  7400 850 
Wire Wire Line
	7900 850  7950 850 
$Comp
L power:GND #PWR?
U 1 1
P 8650 900
AR Path="/619998AA" Ref="#PWR?"  Part="1" 
AR Path="/61857D2D/619998AA" Ref="#PWR?"  Part="1" 
AR Path="/61AA4C7A/619998AA" Ref="#PWR047"  Part="1" 
F 0 "#PWR047" H 8650 650 50  0001 C CNN
F 1 "GND" H 8650 750 50  0000 C CNN
F 2 "" H 8650 900 50  0001 C CNN
F 3 "" H 8650 900 50  0001 C CNN
	1    8650 900 
	1    0    0    -1  
$EndComp
$Comp
L power:+5V #PWR?
U 1 1
P 1100 4700
AR Path="/616BE8BC" Ref="#PWR?"  Part="1" 
AR Path="/61857D2D/616BE8BC" Ref="#PWR?"  Part="1" 
AR Path="/61AA4C7A/616BE8BC" Ref="#PWR059"  Part="1" 
F 0 "#PWR059" H 1100 4550 50  0001 C CNN
F 1 "+5V" H 1115 4873 50  0000 C CNN
F 2 "" H 1100 4700 50  0001 C CNN
F 3 "" H 1100 4700 50  0001 C CNN
	1    1100 4700
	1    0    0    -1  
$EndComp
Wire Wire Line
	1100 4750 1100 5400
Wire Wire Line
	1100 5400 1450 5400
$Comp
L Device:R R7
U 1 1
P 1000 4950
F 0 "R7" H 850 4950 50  0000 L CNN
F 1 "3.3k" V 1000 4850 50  0000 L CNN
F 2 "Resistor_THT:R_Axial_DIN0207_L6.3mm_D2.5mm_P10.16mm_Horizontal" V 930 4950 50  0001 C CNN
F 3 "~" H 1000 4950 50  0001 C CNN
	1    1000 4950
	1    0    0    -1  
$EndComp
Wire Wire Line
	1000 5100 1000 5200
Connection ~ 1000 5200
Wire Wire Line
	1000 5200 1450 5200
Wire Wire Line
	1000 4800 1000 4750
Wire Wire Line
	1000 4750 1100 4750
Wire Wire Line
	1100 4700 1100 4750
Connection ~ 1100 4750
$EndSCHEMATC
